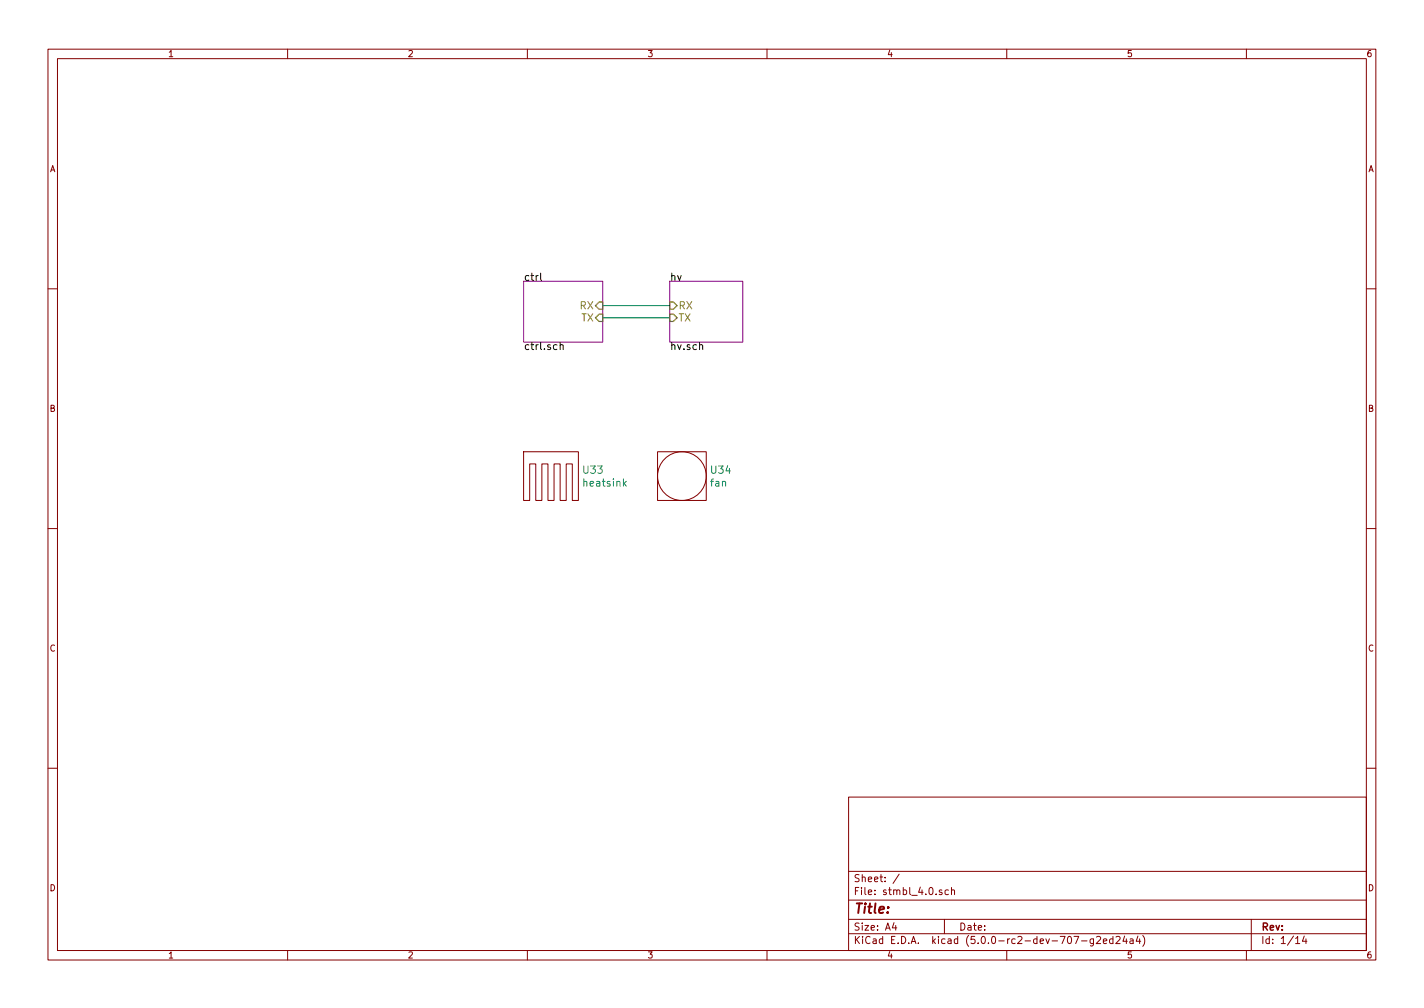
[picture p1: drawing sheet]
<svg xmlns="http://www.w3.org/2000/svg" width="297mm" height="210mm" viewBox="0 0 297 210" stroke-linecap="round" stroke-linejoin="round" font-family="sans-serif">
<g fill="none" stroke="#840000" stroke-width=".21">
<path d="M10 10.3h277v189.9h-277zM12 12.2h273v186.1h-273zM60 10.3v1.9M110 10.3v1.9M160 10.3v1.9M210 10.3v1.9M260 10.3v1.9M10 60.2h2M285 60.2h2M109.2 94.2h11.4v10.2h-1.2v-7.6h-1.3v7.6h-1.3v-7.6h-1.2v7.6h-1.3v-7.6h-1.3v7.6h-1.2v-7.6h-1.3v7.6h-1.3zM137.2 94.2h10.1v10.2h-10.1zM10 110.3h2"/>
<path d="M285 110.3h2M10 160.2h2M177 166.3h108v32h-108zM285 160.2h2M60 198.3v1.9M110 198.3v1.9M160 198.3v1.9M177 194.8h108M177 191.8h108M177 187.8h108M177 181.8h108M186.5 192.5l-.4 1h1"/>
<path d="M186.8 193v1M187.6 182.3l-1.3 2M196.5 185.7l-.4-.1-.2 .2 .1 .2 .5 .2v.3h-.6M197 191.8v3M197.8 185.7l-.4-.1-.3 .3 .1 .6 .2 .1 .4-.1M198.5 185.7l.2-.1 .4 .1v.9M198.5 185.1v1.5M210 198.3v1.9M225.6 196.3h1.1M228.1 195.8v1.2l-.3 .3h-.3M228.1 195.9l-.4-.1-.3 .3 .1 .6 .2 .1 .4-.1M228.7 195.5l.6-.2 .3 .5-.9 1h.9"/>
<path d="M230.1 196.3l.8-.1-.1-.3-.4-.1-.3 .2 .1 .7h.6M232.2 195.9l-.5-.1-.3 .3 .1 .6 .2 .1 .5-.1M232.2 195.3v1.5M232.8 195.5l.6-.2 .3 .5-1 1h1M234.6 195.2l-.4 1.1h1M234.9 195.8v1M235.7 195.9h.6l.1 .9M236.4 196.2l-.5 .1-.2 .2 .2 .3 .5-.1M237.4 195.2l-.4 1.1h.9M237.7 195.8v1M238.4 195.1a1.79 1.79 0 0 1 0 2.3M260 198.3v1.9"/>
<path d="M261 191.8v6.5M270.3 195.8l.4-.5v1.5M270.3 196.8h.8M272.1 195.2l-.4 1.1h.9M272.4 195.8v1"/>
<circle cx="142.2" cy="99.3" r="5.1"/>
</g>
<path d="M109.2 58.7h16.5v12.7h-16.5zM139.7 58.7h15.2v12.7h-15.2z" fill="none" stroke="#840084" stroke-width=".21"/>
<path d="M112.8 57v1.3l.2 .2M116.8 72l.2-.1 .4 .1 .1 .9M116.8 71.4v1.5M145.9 72l.3-.1 .3 .1 .1 .9" fill="none" stroke="#000" stroke-width=".21"/>
<path d="M125 65.5h.7v1.6h-.7l-.8-.8zM125 63h.7v1.5h-.7l-.8-.8zM139.7 65.5h.8l.7 .8-.7 .8h-.8zM139.7 63h.8l.7 .7-.7 .8h-.8z" fill="none" stroke="#848400" stroke-width=".25"/>
<path d="M125.7 63.7h14M125.7 66.3h14" fill="none" stroke="#008400" stroke-width=".21"/>
<path d="M130.2 100.8l.4 .6M130.6 100.4l-.6 .6" fill="none" stroke="#008484" stroke-width=".21"/>
<text font-size="2.8" fill="#840000" x="178" y="190.5">Title:</text>
<g font-size="2.1">
<text x="109.2" y="58.6">ctrl</text>
<text x="139.7" y="58.6">hv</text>
<text x="109.2" y="73">ctrl.sch</text>
<text x="139.7" y="73">hv.sch</text>
</g>
<g font-size="2.1" fill="#848400">
<text x="121" y="64.5">RX</text>
<text x="141.5" y="64.5">RX</text>
<text x="121.2" y="67.1">TX</text>
<text x="141.5" y="67.1">TX</text>
</g>
<g font-size="2.1" fill="#008484">
<text x="121.7" y="98.8">U33</text>
<text x="121.9" y="101.5">heatsink</text>
<text x="148.3" y="101.5">fan</text>
<text x="148.4" y="98.8">U34</text>
</g>
<g font-size="2.1" fill="#840000">
<text x="178" y="184">Sheet: /</text>
<text x="178" y="186.7">File: stmbl_4.0.sch</text>
<text x="178" y="196.9">KiCad E.D.A. kicad (5.0.0-rc2-dev-707-g2ed24a4)</text>
<text x="178" y="194.1">Size: A4</text>
<text x="200" y="194.1">Date:</text>
<text x="263" y="194.1">Rev:</text>
<text x="263" y="196.9">Id: 1/14</text>
</g>
<g font-size="1.8" fill="#840000">
<text x="35" y="11.9">1</text>
<text x="85" y="11.9">2</text>
<text x="135" y="11.9">3</text>
<text x="185" y="11.9">4</text>
<text x="235" y="11.9">5</text>
<text x="285" y="11.9">6</text>
<text x="10.4" y="35.9">A</text>
<text x="285.4" y="35.9">A</text>
<text x="10.4" y="85.9">B</text>
<text x="285.4" y="85.9">B</text>
<text x="10.4" y="135.9">C</text>
<text x="285.4" y="135.9">C</text>
<text x="10.4" y="185.9">D</text>
<text x="285.4" y="185.9">D</text>
<text x="35" y="199.9">1</text>
<text x="85" y="199.9">2</text>
<text x="135" y="199.9">3</text>
<text x="185" y="199.9">4</text>
<text x="235" y="199.9">5</text>
<text x="285" y="199.9">6</text>
</g>
</svg>
